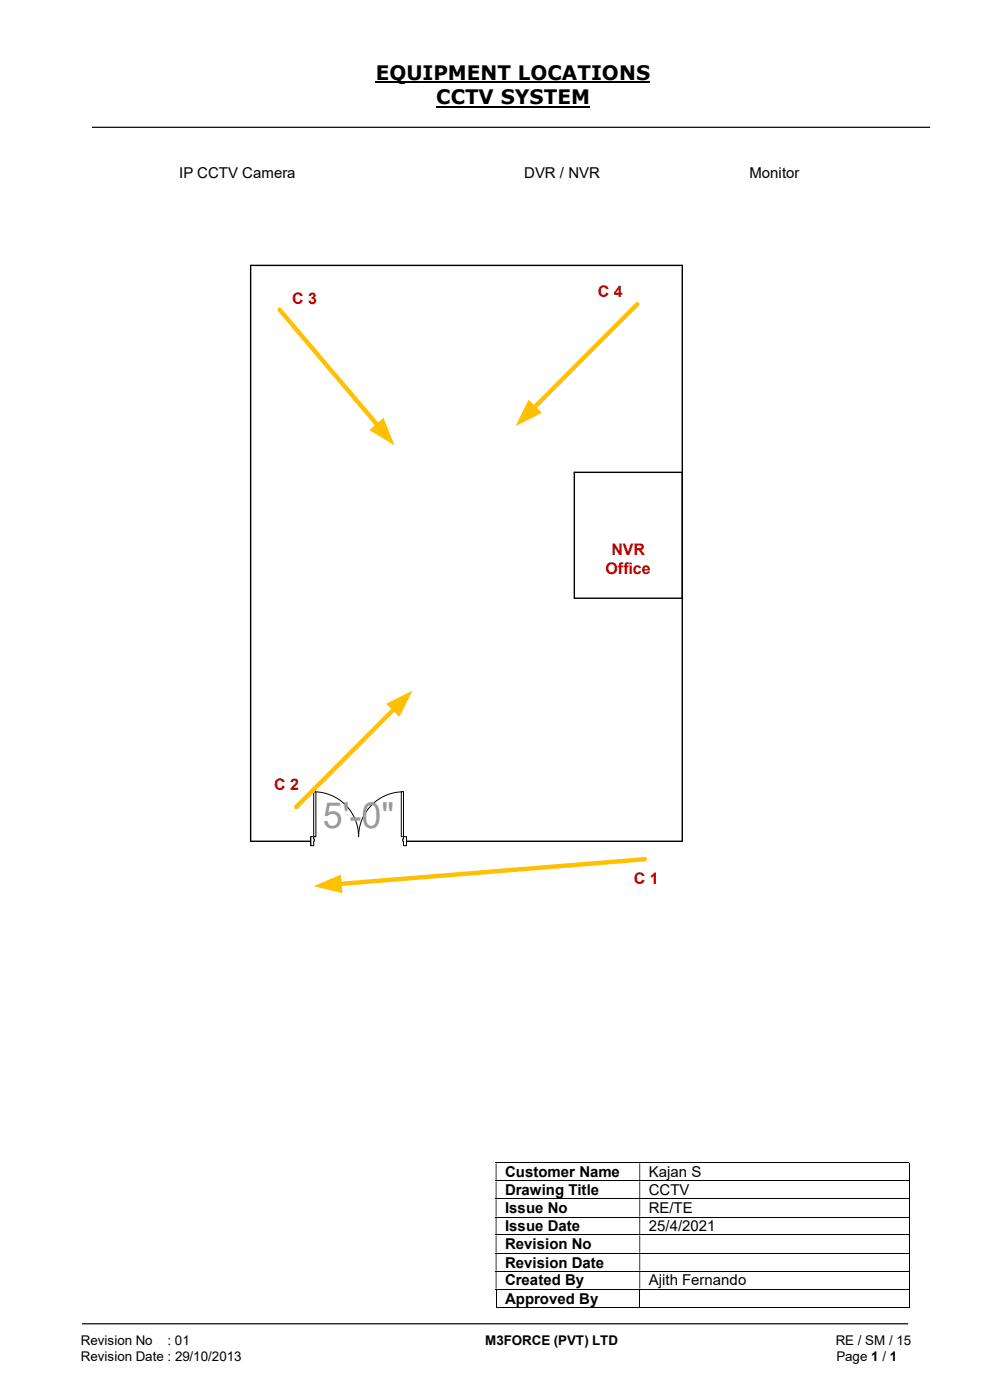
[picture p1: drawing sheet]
<svg xmlns="http://www.w3.org/2000/svg" width="210mm" height="297mm" viewBox="0 0 210 297" stroke-linecap="round" stroke-linejoin="round" font-family="sans-serif">
<path d="M79.7 17.5h58.2M92.5 22.6h32.6" fill="none" stroke="#000" stroke-width=".42"/>
<path d="M19.5 27h177.8M17.4 280.8h175.3" fill="none" stroke="#000" stroke-width=".25"/>
<g fill="none" stroke="#000" stroke-width=".21">
<path d="M105.2 246.7h87.6M105.2 250.5h87.6M105.2 254.3h87.6M105.2 258.2h87.6M192.9 246.8v3.6M192.9 250.6v3.7M192.9 254.4v3.7M192.9 258.3v3.6M105.2 262h87.6M105.2 265.9h87.6M105.2 269.7h87.6M105.2 273.5h87.6"/>
<path d="M105.2 277.3h30.4M105.2 273.6v3.8M135.7 273.6v3.8M135.8 277.3h57M192.9 262.1v3.7M192.9 265.9v3.7M192.9 269.7v3.7M192.9 273.6v3.8"/>
</g>
<g fill="#000">
<path d="M192.8 246.6h.2v.2h-.2zM105.2 246.8h.1v3.6h-.1zM135.6 246.8h.2v3.6h-.2z" fill-rule="evenodd"/>
<path d="M192.8 250.4h.2v.2h-.2zM105.2 250.6h.1v3.7h-.1zM135.6 250.6h.2v3.7h-.2z" fill-rule="evenodd"/>
<path d="M192.8 254.3h.2v.1h-.2zM105.2 254.4h.1v3.7h-.1zM135.6 254.4h.2v3.7h-.2z" fill-rule="evenodd"/>
<path d="M192.8 258.1h.2v.2h-.2zM105.2 258.3h.1v3.6h-.1zM135.6 258.3h.2v3.6h-.2z" fill-rule="evenodd"/>
<path d="M192.8 261.9h.2v.2h-.2zM105.2 262.1h.1v3.7h-.1zM135.6 262.1h.2v3.7h-.2z" fill-rule="evenodd"/>
<path d="M192.8 265.8h.2v.1h-.2zM105.2 265.9h.1v3.7h-.1zM135.6 265.9h.2v3.7h-.2z" fill-rule="evenodd"/>
<path d="M192.8 269.6h.2v.1h-.2zM105.2 269.7h.1v3.7h-.1zM135.6 269.7h.2v3.7h-.2z" fill-rule="evenodd"/>
</g>
<path d="M192.8 273.4h.2v.2h-.2zM192.8 277.2h.2v.2h-.2z" fill="#000"/>
<path d="M53.2 56.3h91.5v122.2h-91.5zM144.7 100.2h-22.9v26.7h22.9" fill="none" stroke="#000" stroke-width=".3"/>
<path d="M65.9 177.5h20.3v2h-20.3z" fill="#fff"/>
<path d="M65.9 177.5h20.3v2h-20.3z" fill="none" stroke="#fff" stroke-width=".21"/>
<path d="M85.6 177.5v1.9h.6v-1.9zM65.9 177.5h.6v1.9h-.6z" fill-rule="evenodd" fill="#fff"/>
<path d="M66.5 178v-.5h-.6v1.9h.6v-.9M85.6 178v-.5h.6v1.9h-.6v-.9" fill="none" stroke="#000" stroke-width=".21"/>
<path d="M85.4 178v.5h.2v-.5zM66.5 178h.2v.5h-.2z" fill-rule="evenodd" fill="#fff"/>
<path d="M65.9 177.5v1.9M66.5 178h.2v.5h-.2M66.5 168a9.5 9.5 0 0 1 9.6 9.5 9.5 9.5 0 0 1 9.5-9.5M85.6 178h-.2v.5h.2M86.2 177.5v1.9" fill="none" stroke="#000" stroke-width=".21"/>
<path d="M66.5 168h.5v9.5h-.5z" fill="#fff"/>
<path d="M66.5 168h.5v9.5h-.5z" fill="none" stroke="#000" stroke-width=".21"/>
<path d="M85.1 168h.5v9.5h-.5z" fill="#fff"/>
<path d="M85.1 168h.5v9.5h-.5z" fill="none" stroke="#000" stroke-width=".21"/>
<path d="M135.2 64.5l-22 22.1" fill="none" stroke="#ffc000" stroke-width=".93"/>
<path d="M112.1 84.8l2.8 2.8-5.6 2.8z" fill="#ffc000"/>
<path d="M59.3 65.7l20.9 24.6" fill="none" stroke="#ffc000" stroke-width=".93"/>
<path d="M78.4 91.2l3-2.6 2.3 5.9z" fill="#ffc000"/>
<path d="M136.8 182.3l-64.8 5.2" fill="none" stroke="#ffc000" stroke-width=".93"/>
<path d="M66.5 188l5.8-2.5 .3 4z" fill="#ffc000"/>
<path d="M83.7 150.4l-20.9 20.8" fill="none" stroke="#ffc000" stroke-width=".93"/>
<path d="M81.9 149.3l5.6-2.8-2.8 5.6z" fill="#ffc000"/>
<text font-size="7.6" fill="#9a9a9a" x="68.5" y="175.6">5'-0&quot;</text>
<g font-size="4.2">
<text x="79.7" y="17">EQUIPMENT LOCATIONS</text>
<text x="92.5" y="22.1">CCTV SYSTEM</text>
</g>
<g font-size="3.4" fill="#c00000">
<text x="62" y="64.5">C 3</text>
<text x="126.8" y="63">C 4</text>
<text x="129.7" y="117.7">NVR</text>
<text x="128.5" y="121.8">Office</text>
<text x="58.2" y="167.6">C 2</text>
<text x="134.5" y="187.5">C 1</text>
</g>
<g font-size="3.2">
<text x="38" y="37.7">IP CCTV Camera</text>
<text x="111.2" y="37.7">DVR / NVR</text>
<text x="159" y="37.7">Monitor</text>
<text x="107.1" y="249.8">Customer Name</text>
<text x="137.6" y="249.8">Kajan S</text>
<text x="107.1" y="253.6">Drawing Title</text>
<text x="107.1" y="257.4">Issue No</text>
<text x="137.6" y="253.6">CCTV</text>
<text x="137.6" y="257.4">RE/TE</text>
<text x="107.1" y="261.2">Issue Date</text>
<text x="137.6" y="261.2">25/4/2021</text>
<text x="107.1" y="265">Revision No</text>
<text x="107.1" y="268.9">Revision Date</text>
<text x="107.1" y="272.7">Created By</text>
<text x="137.6" y="272.7">Ajith Fernando</text>
<text x="107.1" y="276.6">Approved By</text>
</g>
<g font-size="2.8">
<text x="17.1" y="285.4">Revision No</text>
<text x="35.5" y="285.4">: 01</text>
<text x="102.9" y="285.4">M3FORCE (PVT) LTD</text>
<text x="177.3" y="285.4">RE / SM / 15</text>
<text x="17.1" y="288.7">Revision Date : 29/10/2013</text>
<text x="177.4" y="288.7">Page 1 / 1</text>
</g>
</svg>
